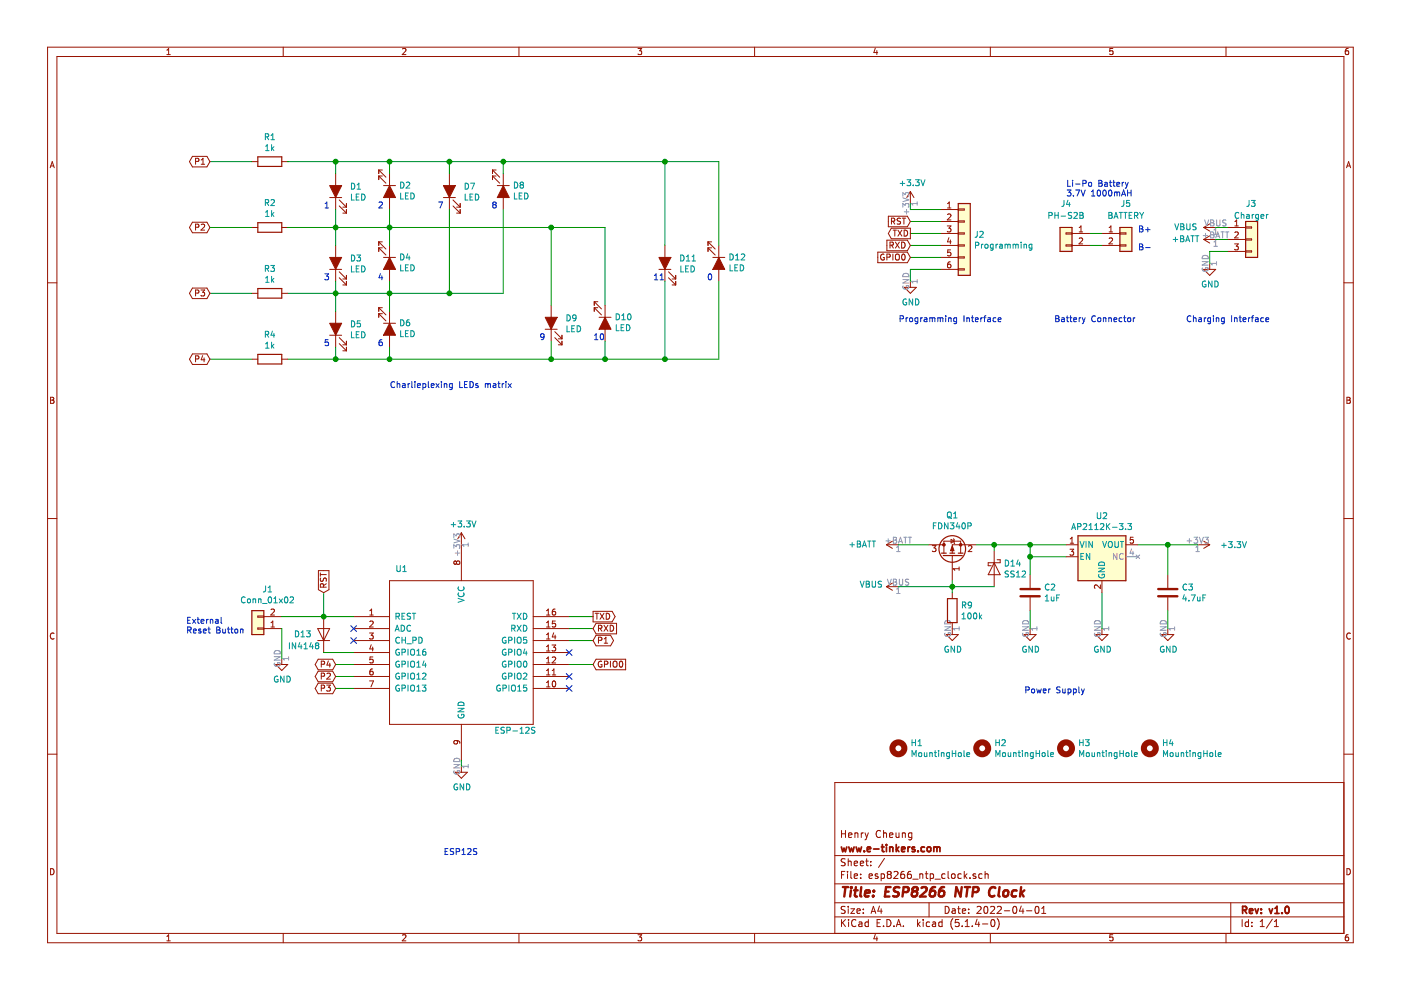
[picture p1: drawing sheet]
EESchema Schematic File Version 4
LIBS:esp8266_ntp_clock-cache
EELAYER 30 0
EELAYER END
$Descr A4 11693 8268
encoding utf-8
Sheet 1 1
Title "ESP8266 NTP Clock"
Date "2022-04-01"
Rev "v1.0"
Comp "www.e-tinkers.com"
Comment1 "Henry Cheung"
Comment2 ""
Comment3 ""
Comment4 ""
$EndDescr
$Comp
L ESP8266:ESP-12S U1
U 1 1
P 3850 5450
F 0 "U1" H 3350 6150 50  0000 C CNN
F 1 "ESP-12S" H 4300 4800 50  0000 C CNN
F 2 "ESP8266:ESP-12S" H 3850 5450 50  0001 C CNN
F 3 "http://www.es.co.th/Schemetic/PDF/ESP-12S.PDF" H 3850 5450 50  0001 C CNN
	1    3850 5450
	1    0    0    -1  
$EndComp
Text GLabel 4950 5350 2    50   BiDi ~ 0
P1
Text GLabel 2800 5650 0    50   BiDi ~ 0
P2
Text GLabel 2800 5750 0    50   BiDi ~ 0
P3
Text GLabel 2800 5550 0    50   BiDi ~ 0
P4
Wire Wire Line
	2800 5550 2950 5550
Wire Wire Line
	2800 5650 2950 5650
Wire Wire Line
	2800 5750 2950 5750
$Comp
L power:GND #PWR0102
U 1 1
P 3850 6400
F 0 "#PWR0102" H 3850 6150 50  0001 C CNN
F 1 "GND" H 3855 6227 50  0000 C CNN
F 2 "" H 3850 6400 50  0001 C CNN
F 3 "" H 3850 6400 50  0001 C CNN
	1    3850 6400
	1    0    0    -1  
$EndComp
Wire Wire Line
	3850 6400 3850 6350
$Comp
L power:+3.3V #PWR0105
U 1 1
P 3850 4550
F 0 "#PWR0105" H 3850 4400 50  0001 C CNN
F 1 "+3.3V" H 3865 4723 50  0000 C CNN
F 2 "" H 3850 4550 50  0001 C CNN
F 3 "" H 3850 4550 50  0001 C CNN
	1    3850 4550
	1    0    0    -1  
$EndComp
Text GLabel 4950 5150 2    50   Output ~ 0
TXD
Text GLabel 4950 5250 2    50   Input ~ 0
RXD
Text GLabel 4950 5550 2    50   Input ~ 0
GPIO0
Text GLabel 2700 4950 1    50   Input ~ 0
RST
$Comp
L Device:R R1
U 1 1
P 2250 1350
F 0 "R1" V 2043 1350 50  0000 C CNN
F 1 "1k" V 2134 1350 50  0000 C CNN
F 2 "Resistor_SMD:R_0603_1608Metric_Pad1.05x0.95mm_HandSolder" V 2180 1350 50  0001 C CNN
F 3 "~" H 2250 1350 50  0001 C CNN
	1    2250 1350
	0    1    1    0   
$EndComp
$Comp
L Device:R R2
U 1 1
P 2250 1900
F 0 "R2" V 2043 1900 50  0000 C CNN
F 1 "1k" V 2134 1900 50  0000 C CNN
F 2 "Resistor_SMD:R_0603_1608Metric_Pad1.05x0.95mm_HandSolder" V 2180 1900 50  0001 C CNN
F 3 "~" H 2250 1900 50  0001 C CNN
	1    2250 1900
	0    1    1    0   
$EndComp
$Comp
L Device:R R3
U 1 1
P 2250 2450
F 0 "R3" V 2043 2450 50  0000 C CNN
F 1 "1k" V 2134 2450 50  0000 C CNN
F 2 "Resistor_SMD:R_0603_1608Metric_Pad1.05x0.95mm_HandSolder" V 2180 2450 50  0001 C CNN
F 3 "~" H 2250 2450 50  0001 C CNN
	1    2250 2450
	0    1    1    0   
$EndComp
$Comp
L Device:R R4
U 1 1
P 2250 3000
F 0 "R4" V 2043 3000 50  0000 C CNN
F 1 "1k" V 2134 3000 50  0000 C CNN
F 2 "Resistor_SMD:R_0603_1608Metric_Pad1.05x0.95mm_HandSolder" V 2180 3000 50  0001 C CNN
F 3 "~" H 2250 3000 50  0001 C CNN
	1    2250 3000
	0    1    1    0   
$EndComp
$Comp
L Device:LED_ALT D1
U 1 1
P 2800 1600
F 0 "D1" V 2839 1483 50  0000 R CNN
F 1 "LED" V 2748 1483 50  0000 R CNN
F 2 "LED_THT:LED_D3.0mm" H 2800 1600 50  0001 C CNN
F 3 "~" H 2800 1600 50  0001 C CNN
	1    2800 1600
	0    -1   -1   0   
$EndComp
$Comp
L Device:LED_ALT D2
U 1 1
P 3250 1600
F 0 "D2" V 3197 1678 50  0000 L CNN
F 1 "LED" V 3288 1678 50  0000 L CNN
F 2 "LED_THT:LED_D3.0mm" H 3250 1600 50  0001 C CNN
F 3 "~" H 3250 1600 50  0001 C CNN
	1    3250 1600
	0    1    1    0   
$EndComp
$Comp
L Device:LED_ALT D3
U 1 1
P 2800 2200
F 0 "D3" V 2839 2083 50  0000 R CNN
F 1 "LED" V 2748 2083 50  0000 R CNN
F 2 "LED_THT:LED_D3.0mm" H 2800 2200 50  0001 C CNN
F 3 "~" H 2800 2200 50  0001 C CNN
	1    2800 2200
	0    -1   -1   0   
$EndComp
$Comp
L Device:LED_ALT D4
U 1 1
P 3250 2200
F 0 "D4" V 3197 2278 50  0000 L CNN
F 1 "LED" V 3288 2278 50  0000 L CNN
F 2 "LED_THT:LED_D3.0mm" H 3250 2200 50  0001 C CNN
F 3 "~" H 3250 2200 50  0001 C CNN
	1    3250 2200
	0    1    1    0   
$EndComp
$Comp
L Device:LED_ALT D5
U 1 1
P 2800 2750
F 0 "D5" V 2839 2633 50  0000 R CNN
F 1 "LED" V 2748 2633 50  0000 R CNN
F 2 "LED_THT:LED_D3.0mm" H 2800 2750 50  0001 C CNN
F 3 "~" H 2800 2750 50  0001 C CNN
	1    2800 2750
	0    -1   -1   0   
$EndComp
$Comp
L Device:LED_ALT D6
U 1 1
P 3250 2750
F 0 "D6" V 3197 2828 50  0000 L CNN
F 1 "LED" V 3288 2828 50  0000 L CNN
F 2 "LED_THT:LED_D3.0mm" H 3250 2750 50  0001 C CNN
F 3 "~" H 3250 2750 50  0001 C CNN
	1    3250 2750
	0    1    1    0   
$EndComp
$Comp
L Device:LED_ALT D7
U 1 1
P 3750 1600
F 0 "D7" V 3789 1483 50  0000 R CNN
F 1 "LED" V 3698 1483 50  0000 R CNN
F 2 "LED_THT:LED_D3.0mm" H 3750 1600 50  0001 C CNN
F 3 "~" H 3750 1600 50  0001 C CNN
	1    3750 1600
	0    -1   -1   0   
$EndComp
$Comp
L Device:LED_ALT D8
U 1 1
P 4200 1600
F 0 "D8" V 4147 1678 50  0000 L CNN
F 1 "LED" V 4238 1678 50  0000 L CNN
F 2 "LED_THT:LED_D3.0mm" H 4200 1600 50  0001 C CNN
F 3 "~" H 4200 1600 50  0001 C CNN
	1    4200 1600
	0    1    1    0   
$EndComp
$Comp
L Device:LED_ALT D9
U 1 1
P 4600 2700
F 0 "D9" V 4639 2583 50  0000 R CNN
F 1 "LED" V 4548 2583 50  0000 R CNN
F 2 "LED_THT:LED_D3.0mm" H 4600 2700 50  0001 C CNN
F 3 "~" H 4600 2700 50  0001 C CNN
	1    4600 2700
	0    -1   -1   0   
$EndComp
$Comp
L Device:LED_ALT D10
U 1 1
P 5050 2700
F 0 "D10" V 4997 2779 50  0000 L CNN
F 1 "LED" V 5088 2779 50  0000 L CNN
F 2 "LED_THT:LED_D3.0mm" H 5050 2700 50  0001 C CNN
F 3 "~" H 5050 2700 50  0001 C CNN
	1    5050 2700
	0    1    1    0   
$EndComp
$Comp
L Device:LED_ALT D11
U 1 1
P 5550 2200
F 0 "D11" V 5589 2082 50  0000 R CNN
F 1 "LED" V 5498 2082 50  0000 R CNN
F 2 "LED_THT:LED_D3.0mm" H 5550 2200 50  0001 C CNN
F 3 "~" H 5550 2200 50  0001 C CNN
	1    5550 2200
	0    -1   -1   0   
$EndComp
$Comp
L Device:LED_ALT D12
U 1 1
P 6000 2200
F 0 "D12" V 5947 2279 50  0000 L CNN
F 1 "LED" V 6038 2279 50  0000 L CNN
F 2 "LED_THT:LED_D3.0mm" H 6000 2200 50  0001 C CNN
F 3 "~" H 6000 2200 50  0001 C CNN
	1    6000 2200
	0    1    1    0   
$EndComp
Wire Wire Line
	2400 1350 2800 1350
Wire Wire Line
	3250 1350 3250 1450
Wire Wire Line
	3250 3000 2800 3000
Wire Wire Line
	3250 1750 3250 1900
Wire Wire Line
	3250 2900 3250 3000
Wire Wire Line
	2400 2450 2800 2450
Wire Wire Line
	3250 2350 3250 2450
Connection ~ 3250 2450
Wire Wire Line
	3250 2450 3250 2600
Wire Wire Line
	2400 1900 2800 1900
Connection ~ 3250 1900
Wire Wire Line
	3250 1900 3250 2050
Wire Wire Line
	2800 1350 2800 1450
Wire Wire Line
	2800 1750 2800 1900
Wire Wire Line
	2800 2350 2800 2450
Wire Wire Line
	2800 2900 2800 3000
Connection ~ 2800 1350
Wire Wire Line
	2800 1350 3250 1350
Connection ~ 2800 3000
Wire Wire Line
	2800 3000 2400 3000
Wire Wire Line
	2800 2450 3250 2450
Connection ~ 2800 2450
Wire Wire Line
	2800 2450 2800 2600
Wire Wire Line
	2800 1900 3250 1900
Connection ~ 2800 1900
Wire Wire Line
	2800 1900 2800 2050
Wire Wire Line
	3250 1350 3750 1350
Connection ~ 3250 1350
Wire Wire Line
	3750 1350 3750 1450
Wire Wire Line
	3750 1750 3750 2450
Connection ~ 3750 1350
Wire Wire Line
	3750 2450 3250 2450
Wire Wire Line
	5050 2850 5050 3000
Connection ~ 3250 3000
Wire Wire Line
	4600 2850 4600 3000
Connection ~ 4600 3000
Wire Wire Line
	4600 3000 3250 3000
Wire Wire Line
	3250 1900 4600 1900
Wire Wire Line
	5050 1900 5050 2550
Wire Wire Line
	4600 1900 4600 2550
Connection ~ 4600 1900
Wire Wire Line
	4600 1900 5050 1900
Wire Wire Line
	6000 1350 6000 2050
Wire Wire Line
	4600 3000 5050 3000
Wire Wire Line
	6000 2350 6000 3000
Connection ~ 5050 3000
Wire Wire Line
	5050 3000 5550 3000
Wire Wire Line
	5550 1350 5550 2050
Wire Wire Line
	5550 2350 5550 3000
Connection ~ 5550 1350
Wire Wire Line
	5550 1350 6000 1350
Connection ~ 5550 3000
Wire Wire Line
	5550 3000 6000 3000
Text GLabel 1750 1350 0    50   BiDi ~ 0
P1
Text GLabel 1750 1900 0    50   BiDi ~ 0
P2
Text GLabel 1750 2450 0    50   BiDi ~ 0
P3
Text GLabel 1750 3000 0    50   BiDi ~ 0
P4
Wire Wire Line
	1750 1350 2100 1350
Wire Wire Line
	1750 1900 2100 1900
Wire Wire Line
	1750 2450 2100 2450
Wire Wire Line
	1750 3000 2100 3000
Wire Wire Line
	3750 1350 4200 1350
Wire Wire Line
	4200 1350 4200 1450
Wire Wire Line
	4200 2450 3750 2450
Wire Wire Line
	4200 1750 4200 2450
Connection ~ 4200 1350
Wire Wire Line
	4200 1350 5550 1350
Connection ~ 3750 2450
Text Notes 3250 3250 0    50   ~ 0
Charlieplexing LEDs matrix
Text Notes 3700 7150 0    50   ~ 0
ESP12S
$Comp
L Regulator_Linear:AP2112K-3.3 U2
U 1 1
P 9200 4650
F 0 "U2" H 9200 4992 50  0000 C CNN
F 1 "AP2112K-3.3" H 9200 4901 50  0000 C CNN
F 2 "Package_TO_SOT_SMD:SOT-23-5_HandSoldering" H 9200 4975 50  0001 C CNN
F 3 "https://www.diodes.com/assets/Datasheets/AP2112.pdf" H 9200 4750 50  0001 C CNN
	1    9200 4650
	1    0    0    -1  
$EndComp
$Comp
L Device:C C3
U 1 1
P 9750 4950
F 0 "C3" H 9865 4996 50  0000 L CNN
F 1 "4.7uF" H 9865 4905 50  0000 L CNN
F 2 "Capacitor_SMD:C_0603_1608Metric_Pad1.05x0.95mm_HandSolder" H 9788 4800 50  0001 C CNN
F 3 "~" H 9750 4950 50  0001 C CNN
	1    9750 4950
	1    0    0    -1  
$EndComp
$Comp
L Device:C C2
U 1 1
P 8600 4950
F 0 "C2" H 8715 4996 50  0000 L CNN
F 1 "1uF" H 8715 4905 50  0000 L CNN
F 2 "Capacitor_SMD:C_0603_1608Metric_Pad1.05x0.95mm_HandSolder" H 8638 4800 50  0001 C CNN
F 3 "~" H 8600 4950 50  0001 C CNN
	1    8600 4950
	1    0    0    -1  
$EndComp
Wire Wire Line
	8600 4550 8600 4650
Connection ~ 8600 4550
Wire Wire Line
	9750 4550 9750 4800
$Comp
L power:GND #PWR0109
U 1 1
P 8600 5250
F 0 "#PWR0109" H 8600 5000 50  0001 C CNN
F 1 "GND" H 8605 5077 50  0000 C CNN
F 2 "" H 8600 5250 50  0001 C CNN
F 3 "" H 8600 5250 50  0001 C CNN
	1    8600 5250
	1    0    0    -1  
$EndComp
$Comp
L power:GND #PWR0110
U 1 1
P 9200 5250
F 0 "#PWR0110" H 9200 5000 50  0001 C CNN
F 1 "GND" H 9205 5077 50  0000 C CNN
F 2 "" H 9200 5250 50  0001 C CNN
F 3 "" H 9200 5250 50  0001 C CNN
	1    9200 5250
	1    0    0    -1  
$EndComp
$Comp
L power:GND #PWR0111
U 1 1
P 9750 5250
F 0 "#PWR0111" H 9750 5000 50  0001 C CNN
F 1 "GND" H 9755 5077 50  0000 C CNN
F 2 "" H 9750 5250 50  0001 C CNN
F 3 "" H 9750 5250 50  0001 C CNN
	1    9750 5250
	1    0    0    -1  
$EndComp
Wire Wire Line
	9750 5100 9750 5250
Wire Wire Line
	9200 5250 9200 4950
Wire Wire Line
	8600 5250 8600 5100
$Comp
L Connector_Generic:Conn_01x02 J4
U 1 1
P 8900 1950
F 0 "J4" H 8900 2200 50  0000 C CNN
F 1 "PH-S2B" H 8900 2100 50  0000 C CNN
F 2 "Connector_JST:JST_PH_S2B-PH-K_1x02_P2.00mm_Horizontal" H 8900 1950 50  0001 C CNN
F 3 "~" H 8900 1950 50  0001 C CNN
	1    8900 1950
	-1   0    0    -1  
$EndComp
$Comp
L power:+3.3V #PWR0113
U 1 1
P 10000 4550
F 0 "#PWR0113" H 10000 4400 50  0001 C CNN
F 1 "+3.3V" V 10000 4850 50  0000 C CNN
F 2 "" H 10000 4550 50  0001 C CNN
F 3 "" H 10000 4550 50  0001 C CNN
	1    10000 4550
	0    1    1    0   
$EndComp
Wire Wire Line
	10000 4550 9750 4550
Connection ~ 9750 4550
Text Notes 8550 5800 0    50   ~ 0
Power Supply
Text Notes 8900 1650 0    50   ~ 0
Li-Po Battery\n3.7V 1000mAH
$Comp
L Device:D_Schottky D14
U 1 1
P 8300 4750
F 0 "D14" V 8254 4829 50  0000 L CNN
F 1 "SS12" V 8345 4829 50  0000 L CNN
F 2 "Diode_SMD:D_SMA_Handsoldering" H 8300 4750 50  0001 C CNN
F 3 "~" H 8300 4750 50  0001 C CNN
	1    8300 4750
	0    1    1    0   
$EndComp
$Comp
L Device:Q_PMOS_GSD Q1
U 1 1
P 7950 4650
F 0 "Q1" V 8293 4650 50  0000 C CNN
F 1 "FDN340P" V 8202 4650 50  0000 C CNN
F 2 "Package_TO_SOT_SMD:SOT-23_Handsoldering" H 8150 4750 50  0001 C CNN
F 3 "~" H 7950 4650 50  0001 C CNN
	1    7950 4650
	0    -1   -1   0   
$EndComp
$Comp
L Device:R R9
U 1 1
P 7950 5100
F 0 "R9" H 8020 5146 50  0000 L CNN
F 1 "100k" H 8020 5055 50  0000 L CNN
F 2 "Resistor_SMD:R_0805_2012Metric_Pad1.15x1.40mm_HandSolder" V 7880 5100 50  0001 C CNN
F 3 "~" H 7950 5100 50  0001 C CNN
	1    7950 5100
	1    0    0    -1  
$EndComp
$Comp
L power:GND #PWR0115
U 1 1
P 7950 5250
F 0 "#PWR0115" H 7950 5000 50  0001 C CNN
F 1 "GND" H 7955 5077 50  0000 C CNN
F 2 "" H 7950 5250 50  0001 C CNN
F 3 "" H 7950 5250 50  0001 C CNN
	1    7950 5250
	1    0    0    -1  
$EndComp
$Comp
L Connector_Generic:Conn_01x03 J3
U 1 1
P 10450 2000
F 0 "J3" H 10400 2300 50  0000 L CNN
F 1 "Charger" H 10300 2200 50  0000 L CNN
F 2 "Connector_PinHeader_2.54mm:PinHeader_1x03_P2.54mm_Vertical" H 10450 2000 50  0001 C CNN
F 3 "~" H 10450 2000 50  0001 C CNN
	1    10450 2000
	1    0    0    -1  
$EndComp
$Comp
L power:GND #PWR0116
U 1 1
P 10100 2200
F 0 "#PWR0116" H 10100 1950 50  0001 C CNN
F 1 "GND" H 10105 2027 50  0000 C CNN
F 2 "" H 10100 2200 50  0001 C CNN
F 3 "" H 10100 2200 50  0001 C CNN
	1    10100 2200
	1    0    0    -1  
$EndComp
Wire Wire Line
	10250 2100 10100 2100
Wire Wire Line
	10100 2100 10100 2200
$Comp
L power:+3.3V #PWR0117
U 1 1
P 7600 1700
F 0 "#PWR0117" H 7600 1550 50  0001 C CNN
F 1 "+3.3V" H 7615 1873 50  0000 C CNN
F 2 "" H 7600 1700 50  0001 C CNN
F 3 "" H 7600 1700 50  0001 C CNN
	1    7600 1700
	1    0    0    -1  
$EndComp
Text GLabel 7600 2050 0    50   Input ~ 0
RXD
Text GLabel 7600 2150 0    50   Input ~ 0
GPIO0
Text GLabel 7600 1950 0    50   Output ~ 0
TXD
Text GLabel 7600 1850 0    50   Input ~ 0
RST
$Comp
L power:GND #PWR0118
U 1 1
P 7600 2350
F 0 "#PWR0118" H 7600 2100 50  0001 C CNN
F 1 "GND" H 7605 2177 50  0000 C CNN
F 2 "" H 7600 2350 50  0001 C CNN
F 3 "" H 7600 2350 50  0001 C CNN
	1    7600 2350
	1    0    0    -1  
$EndComp
$Comp
L Connector_Generic:Conn_01x06 J2
U 1 1
P 8050 1950
F 0 "J2" H 8130 1942 50  0000 L CNN
F 1 "Programming" H 8130 1851 50  0000 L CNN
F 2 "Connector_PinHeader_2.54mm:PinHeader_1x06_P2.54mm_Vertical" H 8050 1950 50  0001 C CNN
F 3 "~" H 8050 1950 50  0001 C CNN
	1    8050 1950
	1    0    0    -1  
$EndComp
Wire Wire Line
	7600 1700 7600 1750
Wire Wire Line
	7600 1750 7850 1750
Wire Wire Line
	7600 1850 7850 1850
Wire Wire Line
	7600 1950 7850 1950
Wire Wire Line
	7600 2050 7850 2050
Wire Wire Line
	7600 2150 7850 2150
Wire Wire Line
	7600 2350 7600 2250
Wire Wire Line
	7600 2250 7850 2250
Text Notes 7500 2700 0    50   ~ 0
Programming Interface
Text Notes 2700 1750 0    50   ~ 0
1
Text Notes 3150 1750 0    50   ~ 0
2
Text Notes 2700 2350 0    50   ~ 0
3
Text Notes 3150 2350 0    50   ~ 0
4
Text Notes 2700 2900 0    50   ~ 0
5
Text Notes 3150 2900 0    50   ~ 0
6
Text Notes 3650 1750 0    50   ~ 0
7
Text Notes 4100 1750 0    50   ~ 0
8
Text Notes 4500 2850 0    50   ~ 0
9
Text Notes 4950 2850 0    50   ~ 0
10
Text Notes 5450 2350 0    50   ~ 0
11
Text Notes 5900 2350 0    50   ~ 0
0
NoConn ~ 2950 5350
NoConn ~ 4750 5750
Wire Wire Line
	4750 5150 4950 5150
Wire Wire Line
	4750 5250 4950 5250
Wire Wire Line
	4750 5350 4950 5350
Wire Wire Line
	4750 5550 4950 5550
$Comp
L power:GND #PWR0103
U 1 1
P 2350 5500
F 0 "#PWR0103" H 2350 5250 50  0001 C CNN
F 1 "GND" H 2355 5327 50  0000 C CNN
F 2 "" H 2350 5500 50  0001 C CNN
F 3 "" H 2350 5500 50  0001 C CNN
	1    2350 5500
	1    0    0    -1  
$EndComp
NoConn ~ 4750 5650
Wire Wire Line
	7950 4850 7950 4900
Connection ~ 7950 4900
Wire Wire Line
	7950 4900 7950 4950
Wire Wire Line
	7950 4900 8300 4900
Wire Wire Line
	9100 1950 9200 1950
$Comp
L power:+BATT #PWR0108
U 1 1
P 7500 4550
F 0 "#PWR0108" H 7500 4400 50  0001 C CNN
F 1 "+BATT" V 7500 4850 50  0000 C CNN
F 2 "" H 7500 4550 50  0001 C CNN
F 3 "" H 7500 4550 50  0001 C CNN
	1    7500 4550
	0    -1   -1   0   
$EndComp
Wire Wire Line
	7500 4550 7750 4550
$Comp
L power:VBUS #PWR0114
U 1 1
P 7500 4900
F 0 "#PWR0114" H 7500 4750 50  0001 C CNN
F 1 "VBUS" V 7515 5027 50  0000 L CNN
F 2 "" H 7500 4900 50  0001 C CNN
F 3 "" H 7500 4900 50  0001 C CNN
	1    7500 4900
	0    -1   -1   0   
$EndComp
Wire Wire Line
	7500 4900 7950 4900
$Comp
L power:+BATT #PWR0119
U 1 1
P 10150 2000
F 0 "#PWR0119" H 10150 1850 50  0001 C CNN
F 1 "+BATT" V 10150 2250 50  0000 C CNN
F 2 "" H 10150 2000 50  0001 C CNN
F 3 "" H 10150 2000 50  0001 C CNN
	1    10150 2000
	0    -1   -1   0   
$EndComp
$Comp
L power:VBUS #PWR0120
U 1 1
P 10150 1900
F 0 "#PWR0120" H 10150 1750 50  0001 C CNN
F 1 "VBUS" V 10150 2050 50  0000 L CNN
F 2 "" H 10150 1900 50  0001 C CNN
F 3 "" H 10150 1900 50  0001 C CNN
	1    10150 1900
	0    -1   -1   0   
$EndComp
Wire Wire Line
	10150 1900 10250 1900
Wire Wire Line
	10150 2000 10250 2000
NoConn ~ 2950 5250
$Comp
L Device:D D13
U 1 1
P 2700 5300
F 0 "D13" V 2700 5550 50  0000 R CNN
F 1 "IN4148" V 2600 5600 50  0000 R CNN
F 2 "Diode_SMD:D_SOD-123" H 2700 5300 50  0001 C CNN
F 3 "~" H 2700 5300 50  0001 C CNN
	1    2700 5300
	0    -1   -1   0   
$EndComp
Wire Wire Line
	2700 5450 2950 5450
Wire Wire Line
	2700 5150 2950 5150
Connection ~ 2700 5150
Wire Wire Line
	2700 4950 2700 5150
NoConn ~ 4750 5450
Wire Wire Line
	2700 5150 2350 5150
$Comp
L Connector_Generic:Conn_01x02 J1
U 1 1
P 2150 5250
F 0 "J1" H 2068 4925 50  0000 C CNN
F 1 "Conn_01x02" H 2068 5016 50  0000 C CNN
F 2 "Connector_PinHeader_2.54mm:PinHeader_1x02_P2.54mm_Vertical" H 2150 5250 50  0001 C CNN
F 3 "~" H 2150 5250 50  0001 C CNN
	1    2150 5250
	-1   0    0    1   
$EndComp
Wire Wire Line
	2350 5250 2350 5500
Text Notes 1550 5300 0    50   ~ 0
External\nReset Button
$Comp
L Mechanical:MountingHole H2
U 1 1
P 8200 6250
F 0 "H2" H 8300 6296 50  0000 L CNN
F 1 "MountingHole" H 8300 6205 50  0000 L CNN
F 2 "MountingHole:MountingHole_4.5mm_Pad" H 8200 6250 50  0001 C CNN
F 3 "~" H 8200 6250 50  0001 C CNN
	1    8200 6250
	1    0    0    -1  
$EndComp
$Comp
L Mechanical:MountingHole H3
U 1 1
P 8900 6250
F 0 "H3" H 9000 6296 50  0000 L CNN
F 1 "MountingHole" H 9000 6205 50  0000 L CNN
F 2 "MountingHole:MountingHole_4.5mm_Pad" H 8900 6250 50  0001 C CNN
F 3 "~" H 8900 6250 50  0001 C CNN
	1    8900 6250
	1    0    0    -1  
$EndComp
$Comp
L Mechanical:MountingHole H4
U 1 1
P 9600 6250
F 0 "H4" H 9700 6296 50  0000 L CNN
F 1 "MountingHole" H 9700 6205 50  0000 L CNN
F 2 "MountingHole:MountingHole_4.5mm_Pad" H 9600 6250 50  0001 C CNN
F 3 "~" H 9600 6250 50  0001 C CNN
	1    9600 6250
	1    0    0    -1  
$EndComp
$Comp
L Mechanical:MountingHole H1
U 1 1
P 7500 6250
F 0 "H1" H 7600 6296 50  0000 L CNN
F 1 "MountingHole" H 7600 6205 50  0000 L CNN
F 2 "MountingHole:MountingHole_4.5mm_Pad" H 7500 6250 50  0001 C CNN
F 3 "~" H 7500 6250 50  0001 C CNN
	1    7500 6250
	1    0    0    -1  
$EndComp
$Comp
L Connector_Generic:Conn_01x02 J5
U 1 1
P 9400 1950
F 0 "J5" H 9400 2200 50  0000 C CNN
F 1 "BATTERY" H 9400 2100 50  0000 C CNN
F 2 "Connector_PinHeader_2.54mm:PinHeader_1x02_P2.54mm_Vertical" H 9400 1950 50  0001 C CNN
F 3 "~" H 9400 1950 50  0001 C CNN
	1    9400 1950
	1    0    0    -1  
$EndComp
Wire Wire Line
	9200 2050 9100 2050
Text Notes 8800 2700 0    50   ~ 0
Battery Connector
Text Notes 9900 2700 0    50   ~ 0
Charging Interface
Text Notes 9500 1950 0    50   ~ 0
B+
Text Notes 9500 2100 0    50   ~ 0
B-
Wire Wire Line
	9500 4550 9750 4550
Wire Wire Line
	8600 4550 8900 4550
Wire Wire Line
	8600 4650 8900 4650
Connection ~ 8600 4650
Wire Wire Line
	8600 4650 8600 4800
Wire Wire Line
	8150 4550 8300 4550
Wire Wire Line
	8300 4600 8300 4550
Connection ~ 8300 4550
Wire Wire Line
	8300 4550 8600 4550
$EndSCHEMATC
